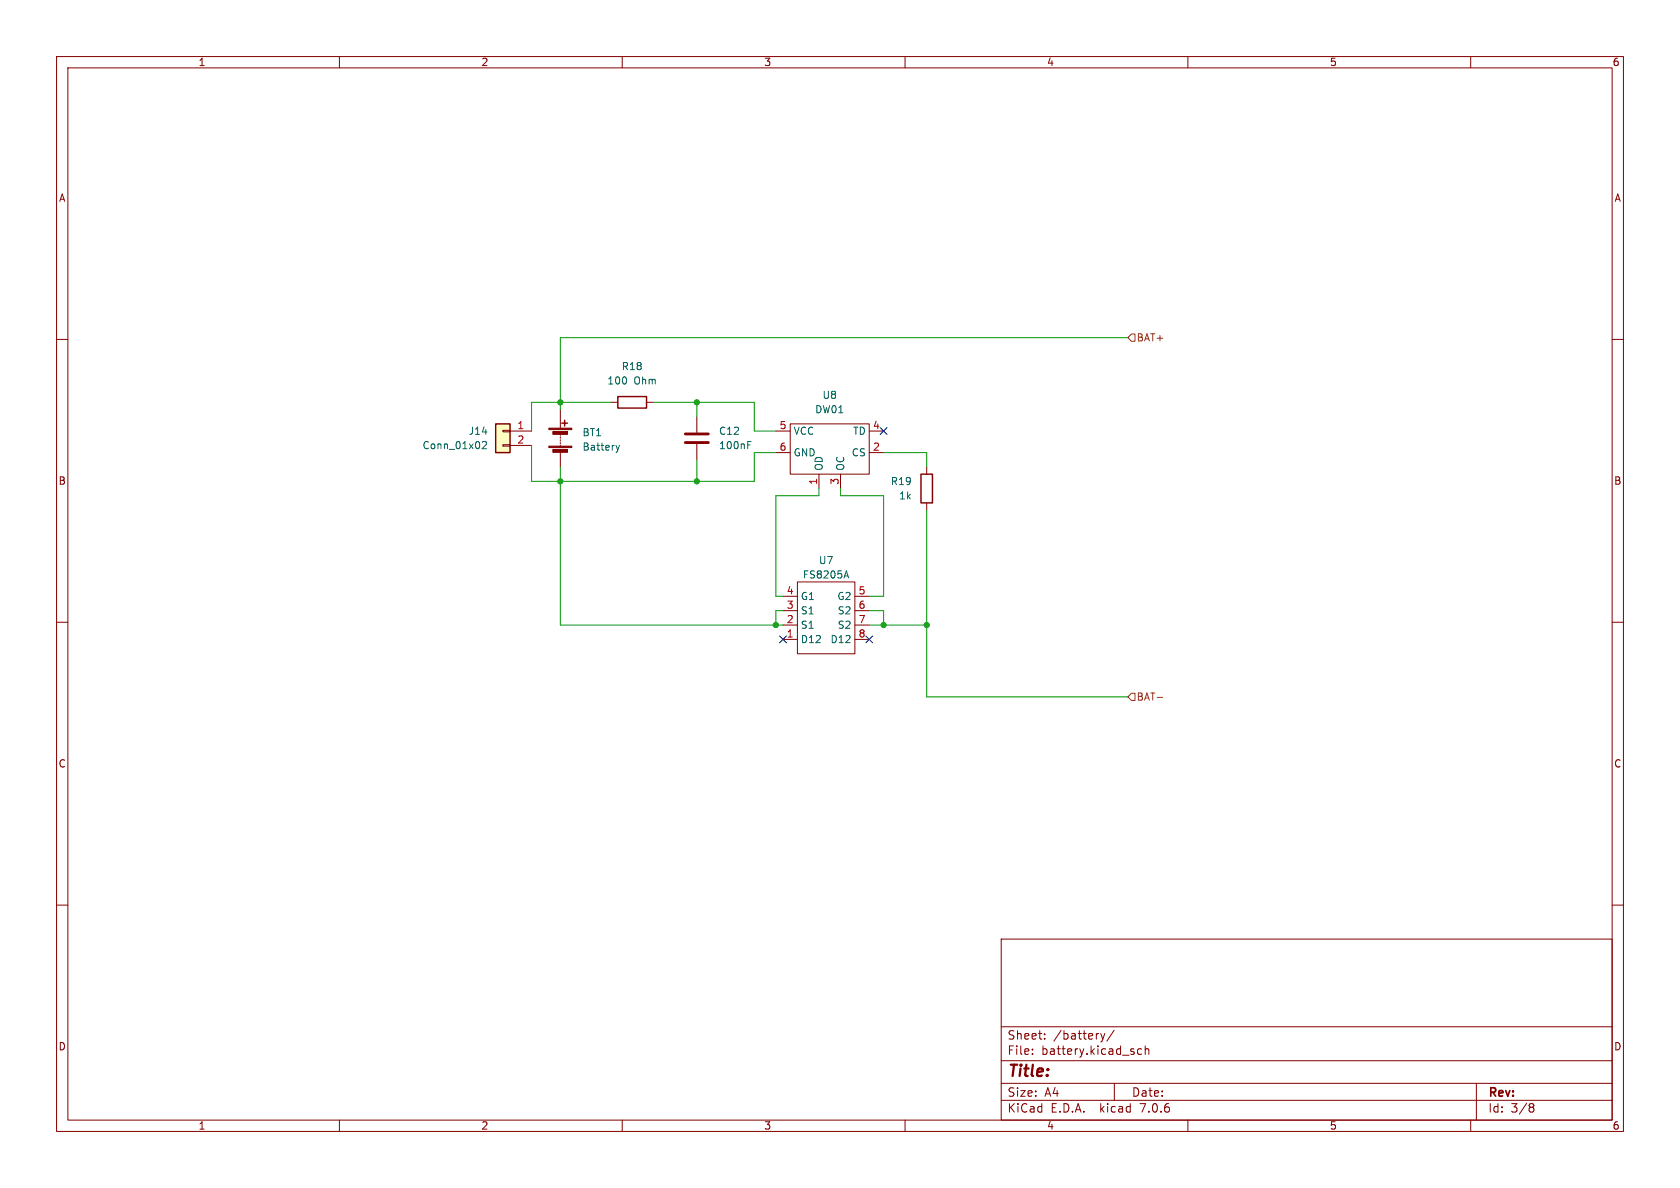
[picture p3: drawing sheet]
<svg xmlns="http://www.w3.org/2000/svg" width="297mm" height="210mm" viewBox="0 0 297 210" stroke-linecap="round" stroke-linejoin="round" font-family="sans-serif">
<g fill="none" stroke="#840000" stroke-width=".18">
<path d="M10 10h277v190h-277zM12 12h273v186h-273zM60 10v2M110 10v2M160 10v2M210 10v2M260 10v2M10 60h2M285 60h2M88.9 78.6h1.3v.3h-1.3zM88.9 76.1h1.3v.2h-1.3zM90.2 76.2h3.8"/>
<path d="M90.2 78.7h3.8M99.1 72.4v3.3M99.1 76.7v.3M99.1 77.2v.3M99.1 77.7v.3M99.1 78.2v.3M99.1 78.7v.3M107.9 71.1h1.3M114.3 71.1h1.3M123.2 73.7v2.8M123.2 78.5v2.8M137.2 76.2h2.5"/>
<path d="M139.7 74.9h14v8.9h-14zM153.7 76.2h2.5M99.1 80v2.6M137.2 80h2.5M144.8 83.8v2.6M148.6 83.8v2.6M153.7 80h2.5M163.8 82.6v1.2M163.8 88.9v1.3M10 110h2M138.4 113h2.6M138.4 110.5h2.6"/>
<path d="M138.4 108h2.6M138.4 105.4h2.6M141 102.9h10.1v12.7h-10.1zM151.1 113h2.6M151.1 110.5h2.6M151.1 108h2.6M151.1 105.4h2.6M285 110h2M10 160h2M285 160h2M177 166h108v32h-108zM60 198v2"/>
<path d="M110 198v2M160 198v2M177 194.5h108M177 191.5h108M177 187.5h108M177 181.5h108M182.5 186.3v.1M182.5 185.5v.1M184.7 183.6v.1M184.7 182.8v.1M194.6 182.7l.4 1M195 183.7l-.2 .4-.2 .1"/>
<path d="M195.3 182.7l-.3 1M197 182.1l-1.3 2M197 191.5v3M201.8 185.5l-.4-.1-.3 .3v.4l.1 .2h.6M202.5 185.5l.2-.1 .3 .1 .1 .9M202.5 184.9v1.5M210 198v2M260 198v2M261 191.5v6.5M270.6 195.1h.3l.3 .3-.3 .3M270.6 195.7h.3M270.9 195.7l.2 .2 .1 .4-.3 .3h-.3"/>
</g>
<path d="M85.3 78.2l.5-.2 .2 .4-.8 .9h.8M108.9 78.7l.3 .9M109.2 79.6l-.2 .3M109.5 78.7l-.3 .9M132.2 78.7h.4M132.2 78h.6M149.3 101.8h.6M149.6 100.9l.4 1.3" fill="none" stroke="#006464" stroke-width=".18"/>
<path d="M121.2 78.2h4M121.2 76.7h4" fill="none" stroke="#840000" stroke-width=".51"/>
<g fill="#840000" stroke="#840000" stroke-width=".18">
<path d="M97 78.9h4.1v.2h-4.1z"/>
<path d="M97 75.7h4.1v.2h-4.1z"/>
<path d="M97.7 79.5h2.6v.5h-2.6z"/>
<path d="M97.7 76.3h2.6v.5h-2.6z"/>
</g>
<path d="M87.6 74.9h2.6v5.1h-2.6zM99.3 74.8h1M99.8 74.3v1M109.2 70.1h5.1v2h-5.1zM162.8 83.8h2v5.1h-2z" fill="none" stroke="#840000" stroke-width=".25"/>
<path d="M87.6 74.9h2.6v5.1h-2.6z" fill="#ffffc2" stroke="#ffffc2" stroke-width=".18"/>
<path d="M200 59.1h.7v1.2h-.7l-.6-.6zM200 122.6h.7v1.2h-.7l-.6-.6zM204.6 123.3h.9" fill="none" stroke="#725600" stroke-width=".18"/>
<g fill="none" stroke="#009600" stroke-width=".18">
<path d="M199.4 59.7h-100.3v12.7M94 78.7v6.4h39.3v-5.1h3.9M107.9 71.1h-13.9v5.1M115.6 71.1h17.7v5.1h3.9M123.2 71.1v2.6M99.1 82.6v27.9h39.3M123.2 81.3v3.8M144.8 86.4v1.2h-7.6v17.8h1.2M148.6 86.4v1.2h7.6v17.8h-2.5M156.2 80h7.6v2.6M163.8 90.2v33h35.6M138.4 108h-1.2v2.5"/>
<path d="M153.7 110.5h10.1M153.7 108h2.5v2.5"/>
</g>
<path d="M155.6 75.6l1.2 1.2M156.8 75.6l-1.2 1.2M137.8 112.4l1.2 1.2M139 112.4l-1.2 1.2M153.1 112.4l1.2 1.2M154.3 112.4l-1.2 1.2" fill="none" stroke="#000084" stroke-width=".18"/>
<g fill="#009600" stroke="#009600" stroke-width=".18">
<circle cx="156.2" cy="110.5" r=".46"/>
<circle cx="137.2" cy="110.5" r=".46"/>
<circle cx="163.8" cy="110.5" r=".46"/>
<circle cx="99.1" cy="71.1" r=".46"/>
<circle cx="123.2" cy="71.1" r=".46"/>
<circle cx="123.2" cy="85.1" r=".46"/>
<circle cx="99.1" cy="85.1" r=".46"/>
</g>
<text font-size="2.8" fill="#840000" x="178" y="190.9">Title:</text>
<g font-size="2.1" fill="#840000">
<text x="178" y="184">Sheet:</text>
<text x="186.2" y="184">/battery/</text>
<text x="178" y="186.7">File:</text>
<text x="184.1" y="186.7">battery.kicad_sch</text>
<text x="178" y="196.9">KiCad</text>
<text x="178" y="194.1">Size:</text>
<text x="184.7" y="194.1">A4</text>
<text x="185.7" y="196.9">E.D.A.</text>
<text x="194.6" y="196.9">kicad</text>
<text x="200" y="194.1">Date:</text>
<text x="201.8" y="196.9">7.0.6</text>
<text x="263" y="194.3">Rev:</text>
<text x="263" y="196.9">Id:</text>
<text x="267.1" y="196.9">3/8</text>
</g>
<g font-size="1.8" fill="#840000">
<text x="35" y="11.9">1</text>
<text x="85" y="11.9">2</text>
<text x="135" y="11.9">3</text>
<text x="185" y="11.9">4</text>
<text x="235" y="11.9">5</text>
<text x="285" y="11.9">6</text>
<text x="10.3" y="35.9">A</text>
<text x="285.3" y="35.9">A</text>
<text x="10.3" y="85.9">B</text>
<text x="285.3" y="85.9">B</text>
<text x="10.3" y="135.9">C</text>
<text x="285.3" y="135.9">C</text>
<text x="10.3" y="185.9">D</text>
<text x="285.3" y="185.9">D</text>
<text x="35" y="199.9">1</text>
<text x="85" y="199.9">2</text>
<text x="135" y="199.9">3</text>
<text x="185" y="199.9">4</text>
<text x="235" y="199.9">5</text>
<text x="285" y="199.9">6</text>
</g>
<g font-size="1.8" fill="#006464">
<text x="109.8" y="65.6">R18</text>
<text x="107.3" y="68.2">100</text>
<text x="112.1" y="68.2">Ohm</text>
<text x="145.3" y="70.7">U8</text>
<text x="82.8" y="77.1">J14</text>
<text x="102.9" y="77.3">BT1</text>
<text x="127" y="77.1">C12</text>
<text x="140.2" y="77.1">VCC</text>
<text x="144" y="73.3">DW01</text>
<text x="150.7" y="77.1">TD</text>
<text x="74.6" y="79.6">Conn_01x02</text>
<text x="102.9" y="79.9">Battery</text>
<text x="127" y="79.6">100nF</text>
<text x="140.2" y="80.9">GND</text>
<text x="145.6" y="83.3" transform="rotate(-90 145.6 83.3)">OD</text>
<text x="149.5" y="83.3" transform="rotate(-90 149.5 83.3)">OC</text>
<text x="150.5" y="80.9">CS</text>
<text x="157.4" y="86">R19</text>
<text x="158.8" y="88.5">1k</text>
<text x="144.7" y="99.9">U7</text>
<text x="141.5" y="106.3">G1</text>
<text x="141.8" y="102.5">FS8205A</text>
<text x="147.9" y="106.3">G2</text>
<text x="141.5" y="113.9">D12</text>
<text x="141.5" y="111.4">S1</text>
<text x="141.5" y="108.8">S1</text>
<text x="146.7" y="113.9">D12</text>
<text x="148" y="108.8">S2</text>
<text x="148" y="111.4">S2</text>
</g>
<g font-size="1.8" fill="#725600">
<text x="200.9" y="60.6">BAT+</text>
<text x="200.9" y="124.1">BAT-</text>
</g>
<g font-size="1.8" fill="#a90000">
<text x="91.4" y="75.9">1</text>
<text x="137.7" y="75.9">5</text>
<text x="154.2" y="75.9">4</text>
<text x="91.4" y="78.5">2</text>
<text x="137.7" y="79.8">6</text>
<text x="154.2" y="79.8">2</text>
<text x="144.5" y="85.8" transform="rotate(-90 144.5 85.8)">1</text>
<text x="148.3" y="85.8" transform="rotate(-90 148.3 85.8)">3</text>
<text x="139" y="107.7">3</text>
<text x="139" y="105.2">4</text>
<text x="151.7" y="105.2">5</text>
<text x="151.7" y="107.7">6</text>
<text x="139" y="112.8">1</text>
<text x="139" y="110.2">2</text>
<text x="151.7" y="110.2">7</text>
<text x="151.7" y="112.8">8</text>
</g>
</svg>
